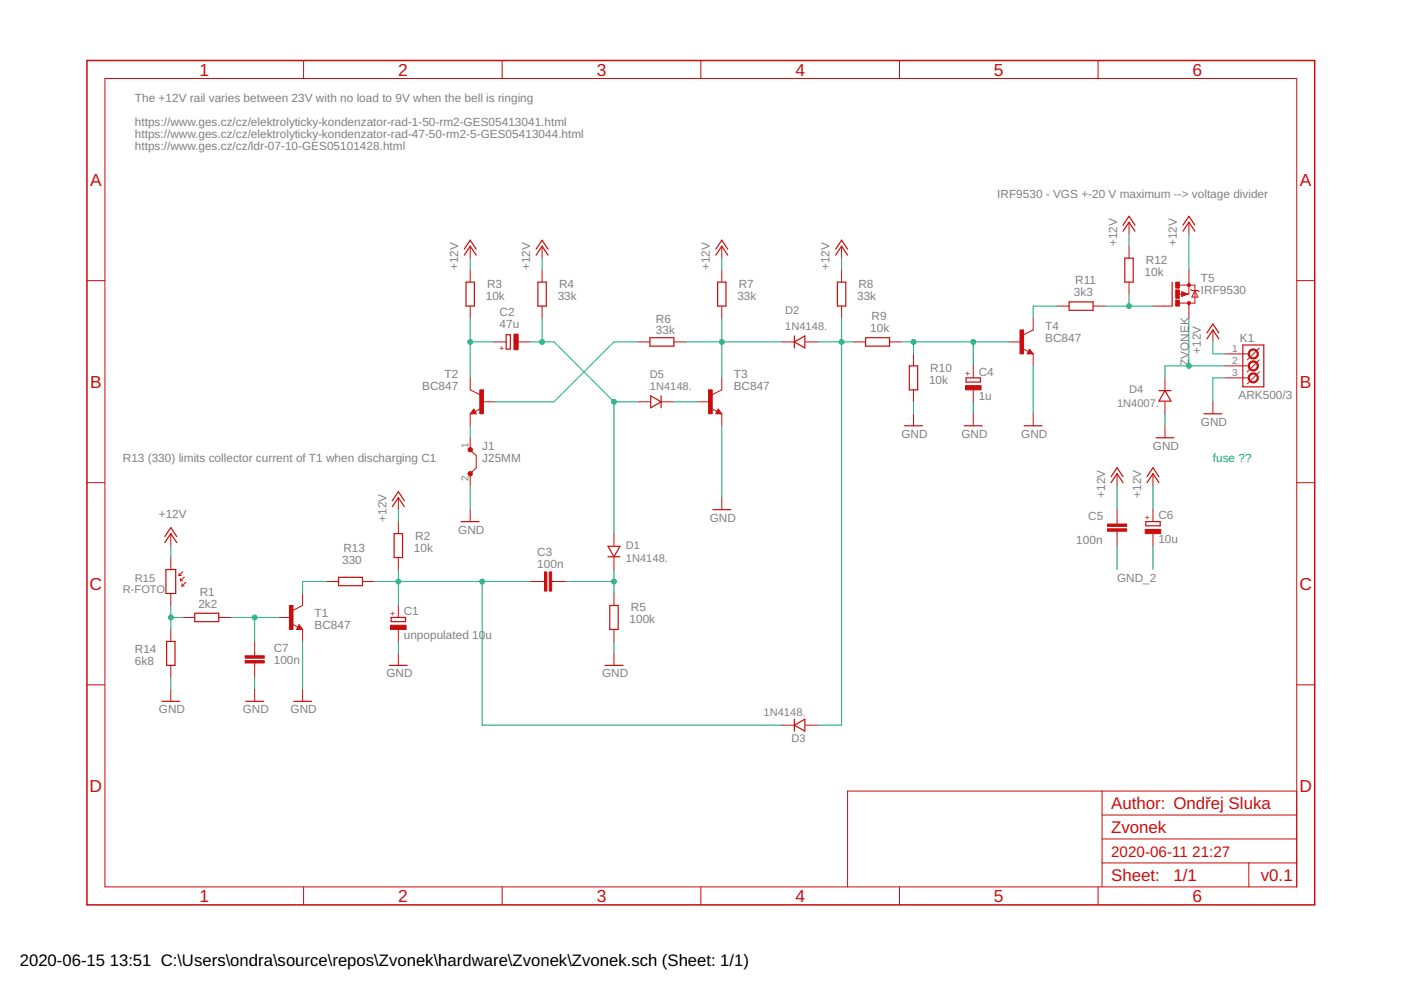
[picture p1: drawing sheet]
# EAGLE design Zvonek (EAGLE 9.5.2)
FRAME1 (A4L-LOC): AUTHOR: Ondřej Sluka; VERSION: v0.1

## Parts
C1  unpopulated 10u  CPOL-EUE2.5-5  [E2,5-5]
C2  47u  CPOL-EUE2.5-6  [E2,5-6]
C3  100n  C-EUC1206  [C1206]
C4  1u  CPOL-EUE2-5  [E2-5]
C5  100n  C-EUC1206  [C1206]
C6  10u  CPOL-EUE2.5-5  [E2,5-5]
C7  100n  C-EUC1206  [C1206]
D1  1N4148.  [SOD-80]
D2  1N4148.  [SOD-80]
D3  1N4148.  [SOD-80]
D4  1N4007.  [SM-1]
D5  1N4148.  [SOD-80]
J1  J25MM  [25]
K1  ARK500/3  [ARK500/3]
R1  2k2  R-EU_R1206  [R1206]
R2  10k  R-EU_R1206  [R1206]
R3  10k  R-EU_R1206  [R1206]
R4  33k  R-EU_R1206  [R1206]
R5  100k  R-EU_R1206  [R1206]
R6  33k  R-EU_R1206  [R1206]
R7  33k  R-EU_R1206  [R1206]
R8  33k  R-EU_R1206  [R1206]
R9  10k  R-EU_R1206  [R1206]
R10  10k  R-EU_R1206  [R1206]
R11  3k3  R-EU_R1206  [R1206]
R12  10k  R-EU_R1206  [R1206]
R13  330  R-EU_R1206  [R1206]
R14  6k8  R-EU_R1206  [R1206]
R15  R-FOTO  [R-FOTO]
T1  BC847  [SOT23]
T2  BC847  [SOT23]
T3  BC847  [SOT23]
T4  BC847  [SOT23]
T5  IRF9530  [TO220BV]

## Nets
+12V: C5.2 C6.+ K1.1(K1) R2.2 R3.2 R4.2 R7.2 R8.2 R12.2 R15.1 T5.S
GND: C1.- C4.- C7.1 D4.A J1.2 K1.3(K3) R5.1 R10.1 R14.2 T1.2(E) T3.2(E) T4.2(E)
GND_2: C5.1 C6.- J1.1 T2.2(E)
N$1: D2.K R6.2 R7.1 T3.3(C)
N$2: R6.1 T2.1(B)
N$3: C2.- D1.A D5.A R4.1
N$4: C2.+ R3.1 T2.3(C)
N$5: D2.A D3.A R8.1 R9.2
N$6: C3.2 D1.K R5.2
N$7: R13.2 T1.3(C)
N$8: C7.2 R1.1 T1.1(B)
N$9: C4.+ R9.1 R10.2 T4.1(B)
N$10: R11.2 T4.3(C)
N$11: R11.1 R12.1 T5.G
N$12: D5.K T3.1(B)
N$13: C1.+ C3.1 D3.K R2.1 R13.1
N$14: R1.2 R14.1 R15.2
ZVONEK: D4.K K1.2(K2) T5.D

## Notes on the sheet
- The +12V rail varies between 23V with no load to 9V when the bell is ringing
- https://www.ges.cz/cz/elektrolyticky-kondenzator-rad-1-50-rm2-GES05413041.html
  https://www.ges.cz/cz/elektrolyticky-kondenzator-rad-47-50-rm2-5-GES05413044.html
- https://www.ges.cz/cz/ldr-07-10-GES05101428.html
- IRF9530 - VGS +-20 V maximum --> voltage divider
- R13 (330) limits collector current of T1 when discharging C1 | fuse ??

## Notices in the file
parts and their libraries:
Copyright (C) PaJa 2001-2014
Copyright (C) PaJa 2011-2014
